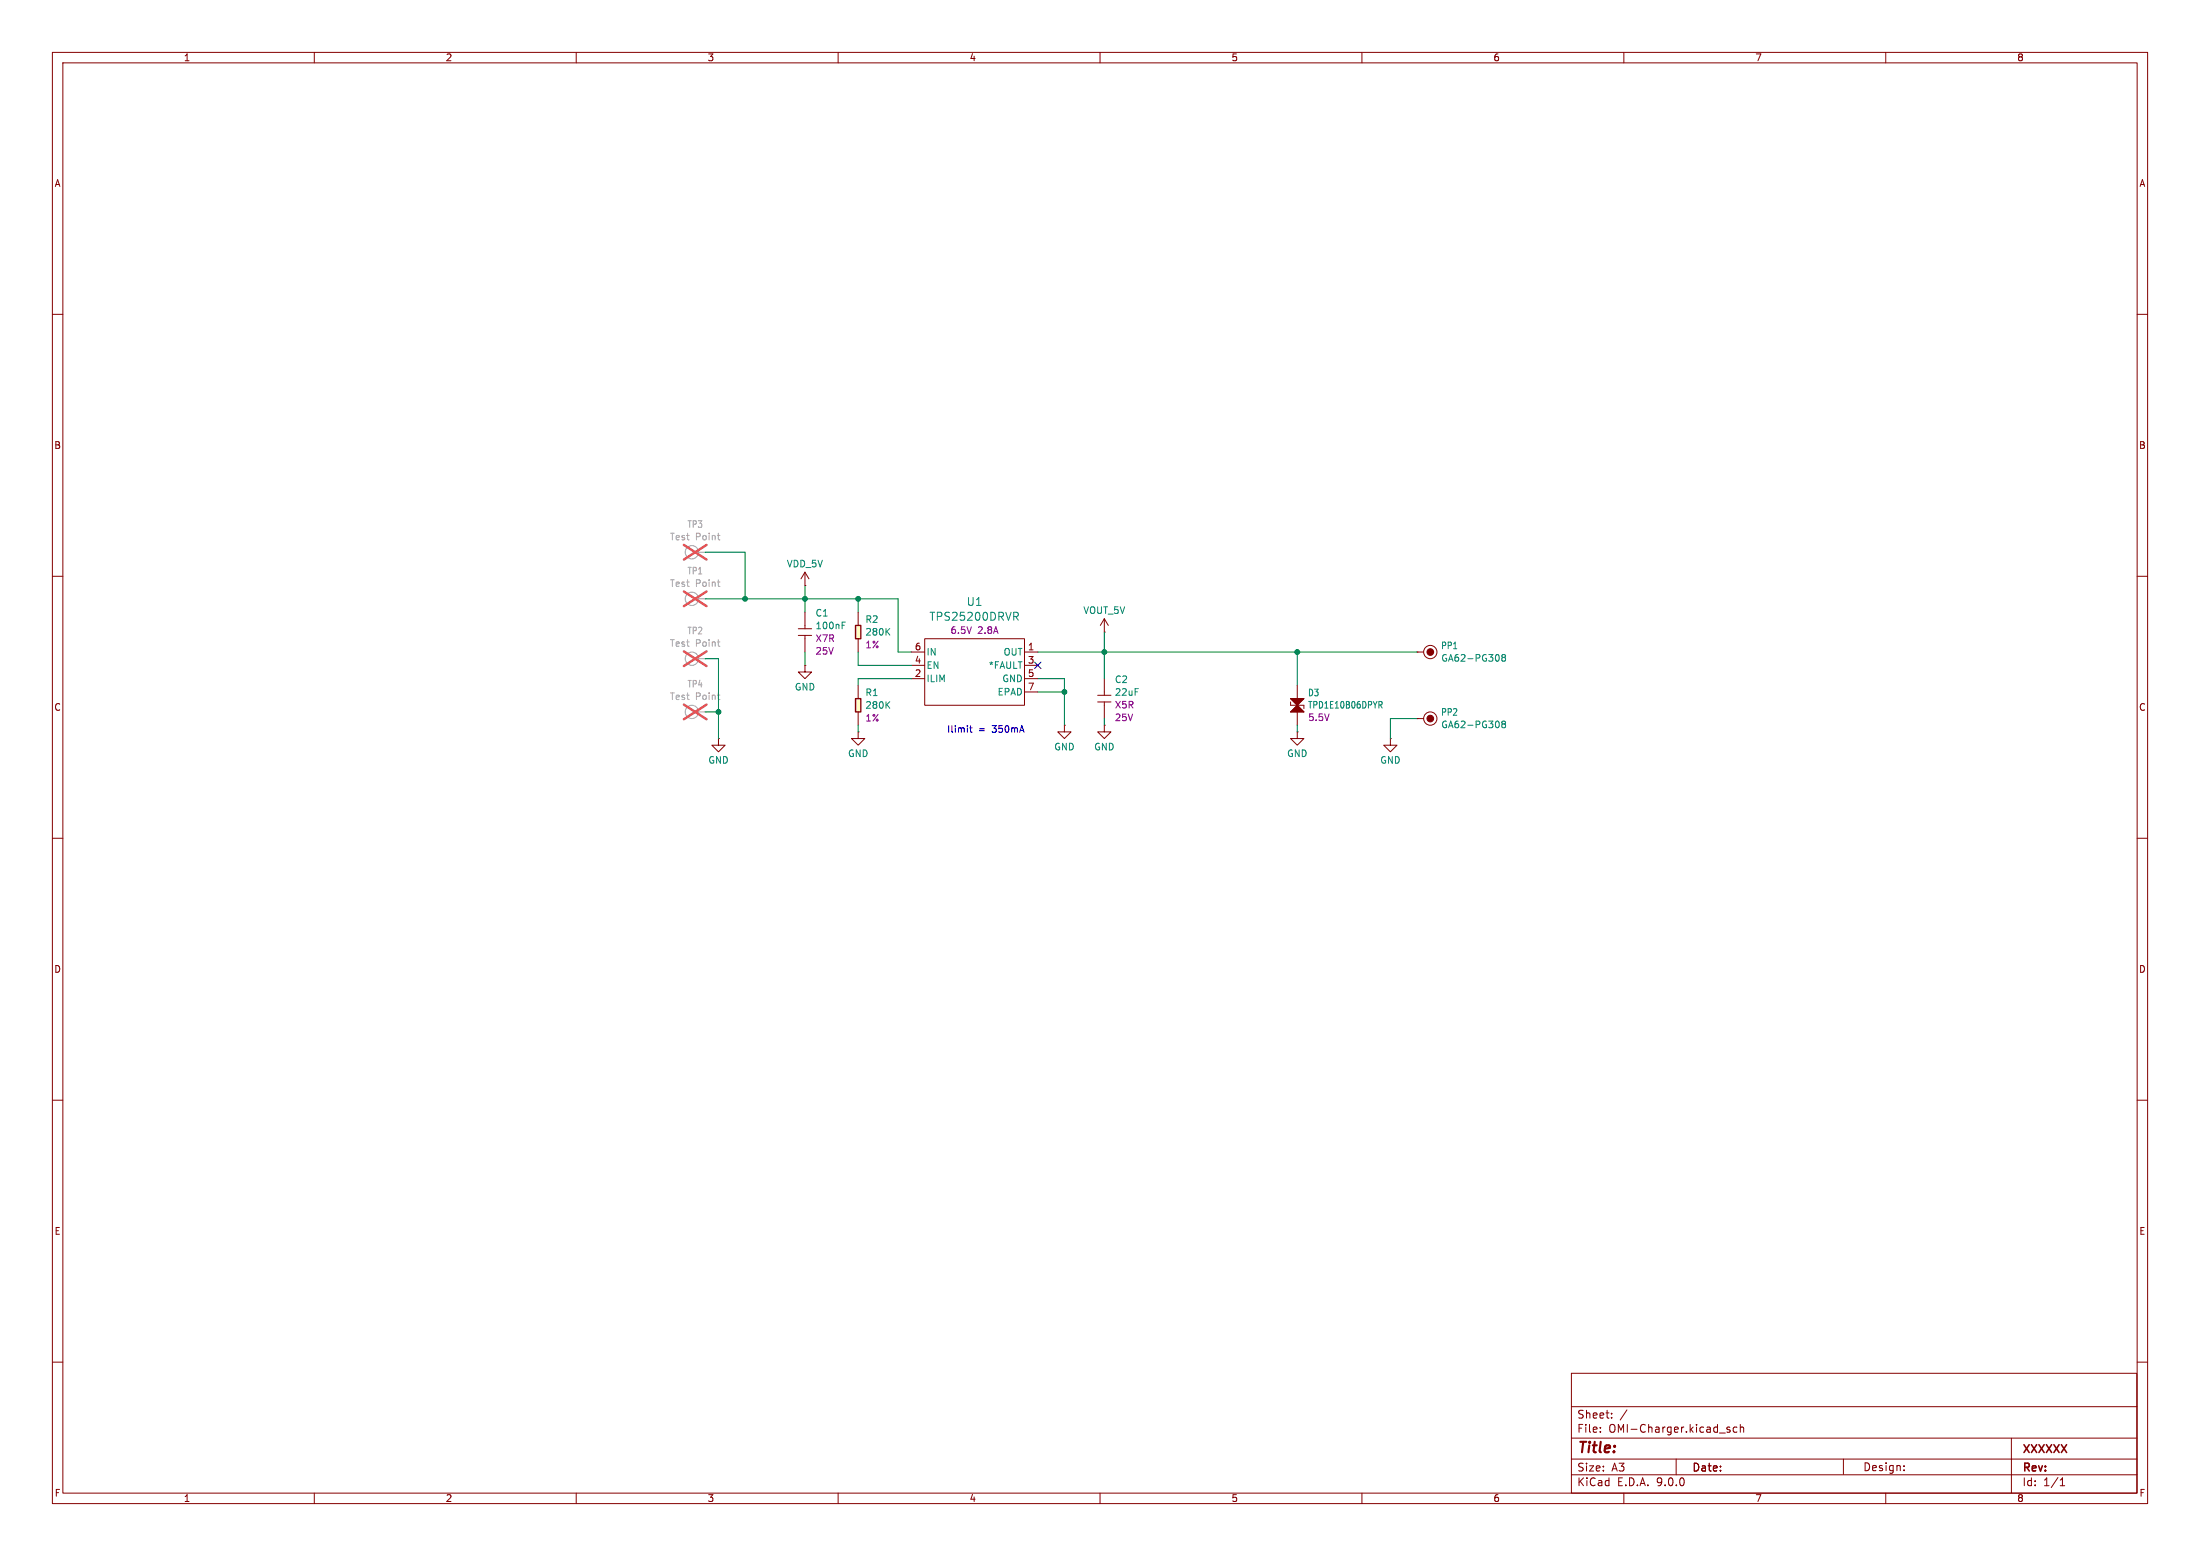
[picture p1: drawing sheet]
<svg xmlns="http://www.w3.org/2000/svg" width="420mm" height="297mm" viewBox="0 0 420 297" stroke-linecap="round" stroke-linejoin="round" font-family="sans-serif">
<g fill="none" stroke="#840000" stroke-width=".19">
<path d="M10 10h400v277h-400zM12 12h396v273h-396zM60 10v2M110 10v2M160 10v2M210 10v2M260 10v2M310 10v2M360 10v2M10 60h2M408 60h2M10 110h2"/>
<path d="M408 110h2M10 160h2M408 160h2M10 210h2M408 210h2M10 260h2M300 262.1h107.9v22.9h-107.9zM300 278.5h108M300 274.5h108M300 268.5h108M305.5 273.2v.2M305.5 272.5v.1"/>
<path d="M307.7 270.5v.2M307.7 269.8v.1M310.6 269.1l-1.3 1.9M320 278.5v3M329.7 272.7l.6 .4-.2 .3-.4-.1M330.2 272.5l-.3-.1-.2 .2M331.6 272.5l-.4-.1-.3 .3 .1 .6h.6M332.2 272.5l.2-.1 .4 .1 .1 .9M332.2 271.9v1.5M351.9 278.5v2.9M363.5 279.8v.1M384 274.5v4"/>
<path d="M384 278.5v6.5M408 260h2M60 285v2M110 285v2M160 285v2M210 285v2M260 285v2M300 281.5h108M310 285v2M360 285v2M363.5 280.6v.1M393.3 283.6h.9"/>
<path d="M393.3 282.5l.4-.4v1.5"/>
</g>
<path d="M163.3 119.4h1v2.5h-1z" fill="#ffffc2"/>
<path d="M163.3 119.4h1v2.5h-1z" fill="none" stroke="#840000" stroke-width=".25"/>
<path d="M163.8 116.8v2.6M163.8 139.7v1.3h1.3l-1.3 1.2-1.2-1.2h1.2M163.8 139.7h.1M163.8 121.9v2.6" fill="none" stroke="#840000" stroke-width=".19"/>
<path d="M169.9 120l-.8 .7M169.3 120.5l.6 .7" fill="none" stroke="#008484" stroke-width=".19"/>
<path d="M163.3 133.4h1v2.5h-1z" fill="#ffffc2"/>
<path d="M163.3 133.4h1v2.5h-1z" fill="none" stroke="#840000" stroke-width=".25"/>
<g fill="none" stroke="#840000" stroke-width=".19">
<path d="M153.7 111.8h.1M153.7 109.2v2.6M153.7 116.8v3.2M153.7 109.2l-.8 1.3M153.7 109.2l.7 1.3M210.8 118.1l-.7 1.3M210.8 118.1l.8 1.3M210.8 118.1v2.6M152.4 120h2.5M152.4 121.3h2.5M153.7 127v1.3h1.2l-1.2 1.2-1.3-1.2h1.3M153.7 127h.1"/>
<path d="M153.7 121.3v3.2M163.8 130.8v2.6M163.8 135.9v2.5M174 124.5h2.5M174 127h2.5M174 129.5h2.5M176.5 121.9h19.1v12.7h-19.1zM195.6 124.5h2.5M195.6 127h2.5M195.6 129.5h2.5M195.6 132.1h2.5M203.2 138.4v1.3h1.3l-1.3 1.3-1.3-1.3h1.3"/>
<path d="M203.2 138.4h.1M209.5 132.7h2.6M209.5 134h2.6M210.8 138.4v1.3h1.3l-1.3 1.3-1.3-1.3h1.3M210.8 138.4h.1M210.8 120.7h.1M210.8 129.5v3.2M210.8 134v3.2M246.4 133.4h2.5l-2.5 2.5h2.5zM246.4 134v.6h2.5v.7M247.6 139.7v1.3h1.3l-1.3 1.2-1.2-1.2h1.2M247.6 139.7h.1"/>
<path d="M247.6 130.8v2.6M247.6 135.9v2.5M270.5 124.5h.1M270.5 137.2h.1M270.5 124.5h1.3M270.5 137.2h1.3M137.2 141v1.2h1.2l-1.2 1.3-1.3-1.3h1.3M137.2 141h.1M265.4 141v1.2h1.3l-1.3 1.3-1.2-1.3h1.2M265.4 141h.1"/>
<circle cx="273.1" cy="137.2" r="1.27"/>
<circle cx="273.1" cy="124.5" r="1.27"/>
</g>
<g fill="none" stroke="#008484" stroke-width=".19">
<path d="M160.8 119.4h.4M160.8 118.7h.6M193.5 116.9h.6l.3 .3-.1 .4-.8 .1M193.9 117.7l.5 .7M169.3 134.5l.6 .7M169.9 133.9l-.8 .8M263.2 133.9h.5l.2 .2-.1 .4-.6 .1M263.5 134.6l.4 .6M286.1 125.2v.8M286.1 137.9v.8M286.9 125.5l-.2-.3 .2-.3h.3l.2 .3-.2 .3M286.9 125.5l-.2 .2 .1 .4 .1 .1 .4-.1 .1-.1v-.3l-.2-.2"/>
<path d="M286.9 138.2l-.2-.3 .2-.3h.3l.2 .3-.2 .3M286.9 138.2l-.2 .2 .1 .4 .1 .1 .4-.1 .1-.1v-.3l-.2-.2M286.9 125.5h.3M286.9 138.2h.3"/>
</g>
<g fill="none" stroke="#a1a1a1" stroke-width=".19">
<path d="M133.3 105.4h1.3M133.3 114.3h1.3M134.6 105.4h.1M134.6 114.3h.1M136.9 102.2h.5M136.9 111.1h.5M137.3 103.1h.1M137.3 111.9h.1M133.3 125.7h1.3M133.3 135.9h1.3M134.6 125.7h.1M134.6 135.9h.1"/>
<path d="M136.9 122.5h.5M136.9 132.7h.5M137.3 123.4h.1M137.3 133.5h.1"/>
<circle cx="132.1" cy="105.4" r="1.27"/>
<circle cx="132.1" cy="114.3" r="1.27"/>
<circle cx="132.1" cy="135.9" r="1.27"/>
<circle cx="132.1" cy="125.7" r="1.27"/>
</g>
<path d="M130.6 104l4.3 2.8M130.6 112.9l4.3 2.8M134.9 104l-4.3 2.8M134.9 112.9l-4.3 2.8M130.6 124.3l4.3 2.8M130.6 134.5l4.3 2.8M134.9 124.3l-4.3 2.8M134.9 134.5l-4.3 2.8" fill="none" stroke="#e65255" stroke-width=".46"/>
<g fill="#840000" stroke="#840000" stroke-width=".19">
<path d="M247.6 134.6l1.3 1.3h-2.5z"/>
<path d="M246.4 133.4h2.5l-1.3 1.2z"/>
<circle cx="273" cy="124.5" r=".63"/>
<circle cx="273" cy="137.2" r=".63"/>
</g>
<g fill="none" stroke="#008400" stroke-width=".19">
<path d="M134.6 114.3h36.8v10.2h2.6M134.6 105.4h7.6v8.9M153.7 111.8v5M163.8 114.3v2.5M134.6 125.7h2.6v15.3M134.6 135.9h2.6M153.7 124.5v2.5M163.8 124.5v2.5h10.2M163.8 138.4v1.3M174 129.5h-10.2v1.3M198.1 129.5h5.1v8.9M198.1 132.1h5.1"/>
<path d="M198.1 124.5h72.4M210.8 120.7v8.8M210.8 137.2v1.2M247.6 124.5v6.3M247.6 138.4v1.3M270.5 137.2h-5.1v3.8"/>
</g>
<path d="M197.5 126.4l1.2 1.2M198.7 126.4l-1.2 1.2" fill="none" stroke="#000084" stroke-width=".19"/>
<path d="M185.1 138.9h.5M185.3 138.5v1.1l.3 .2" fill="none" stroke="#0000c2" stroke-width=".19"/>
<g fill="#008400" stroke="#008400" stroke-width=".19">
<circle cx="163.8" cy="114.3" r=".46"/>
<circle cx="142.2" cy="114.3" r=".46"/>
<circle cx="137.2" cy="135.9" r=".46"/>
<circle cx="153.7" cy="114.3" r=".46"/>
<circle cx="247.6" cy="124.5" r=".46"/>
<circle cx="210.8" cy="124.5" r=".46"/>
<circle cx="203.2" cy="132.1" r=".46"/>
</g>
<text font-size="2.8" fill="#840000" x="301" y="277.9">Title:</text>
<g font-size="2.1" fill="#008484">
<text x="177.3" y="118.7">TPS25200DRVR</text>
<text x="184.5" y="115.9">U1</text>
</g>
<g font-size="2.1" fill="#840000">
<text x="301" y="273.7">File:</text>
<text x="301" y="271">Sheet:</text>
<text x="307.1" y="273.7">OMI-Charger.kicad_sch</text>
<text x="301" y="281.1">Size:</text>
<text x="307.6" y="281.1">A3</text>
<text x="323" y="281.1">Date:</text>
<text x="355.6" y="281">Design:</text>
<text x="386" y="277.8">XXXXXX</text>
<text x="386" y="281.3">Rev:</text>
<text x="301" y="283.9">KiCad</text>
<text x="308.7" y="283.9">E.D.A.</text>
<text x="316.3" y="283.9">9.0.0</text>
<text x="386" y="283.9">Id:</text>
<text x="390.1" y="283.9">1/1</text>
</g>
<g font-size="1.8" fill="#840000">
<text x="35" y="11.9">1</text>
<text x="85" y="11.9">2</text>
<text x="135" y="11.9">3</text>
<text x="185" y="11.9">4</text>
<text x="235" y="11.9">5</text>
<text x="285" y="11.9">6</text>
<text x="335" y="11.9">7</text>
<text x="385" y="11.9">8</text>
<text x="10.3" y="35.9">A</text>
<text x="408.3" y="35.9">A</text>
<text x="10.3" y="85.9">B</text>
<text x="408.2" y="85.9">B</text>
<text x="174.6" y="124.2">6</text>
<text x="196.1" y="124.2">1</text>
<text x="174.6" y="126.7">4</text>
<text x="174.6" y="129.3">2</text>
<text x="196.1" y="126.7">3</text>
<text x="196.1" y="129.3">5</text>
<text x="196.1" y="131.8">7</text>
<text x="10.3" y="135.9">C</text>
<text x="408.2" y="135.9">C</text>
<text x="10.3" y="185.9">D</text>
<text x="408.2" y="185.9">D</text>
<text x="10.3" y="235.9">E</text>
<text x="408.3" y="235.9">E</text>
<text x="10.3" y="285.9">F</text>
<text x="35" y="286.9">1</text>
<text x="85" y="286.9">2</text>
<text x="135" y="286.9">3</text>
<text x="185" y="286.9">4</text>
<text x="235" y="286.9">5</text>
<text x="285" y="286.9">6</text>
<text x="335" y="286.9">7</text>
<text x="385" y="286.9">8</text>
<text x="408.3" y="285.9">F</text>
</g>
<g font-size="1.8" fill="#a1a1a1">
<text x="131.1" y="101">TP3</text>
<text x="127.8" y="103.3">Test</text>
<text x="132.8" y="103.3">Point</text>
<text x="127.8" y="112.2">Test</text>
<text x="131.1" y="109.8">TP1</text>
<text x="132.8" y="112.2">Point</text>
<text x="127.8" y="123.7">Test</text>
<text x="131.1" y="121.3">TP2</text>
<text x="132.8" y="123.7">Point</text>
<text x="131.1" y="131.4">TP4</text>
<text x="127.8" y="133.8">Test</text>
<text x="132.8" y="133.8">Point</text>
</g>
<g font-size="1.8" fill="#008484">
<text x="150.1" y="108.5">VDD_5V</text>
<text x="155.6" y="117.9">C1</text>
<text x="165.1" y="119.1">R2</text>
<text x="206.7" y="117.4">VOUT_5V</text>
<text x="155.6" y="120.3">100nF</text>
<text x="165.1" y="121.5">280K</text>
<text x="176.8" y="125.3">IN</text>
<text x="191.5" y="125.3">OUT</text>
<text x="275" y="124.1">PP1</text>
<text x="151.6" y="132">GND</text>
<text x="176.8" y="127.9">EN</text>
<text x="176.8" y="130.4">ILIM</text>
<text x="188.7" y="127.9">*FAULT</text>
<text x="191.3" y="130.4">GND</text>
<text x="212.7" y="130.6">C2</text>
<text x="275" y="126.5">GA62-PG308</text>
<text x="165.1" y="133.1">R1</text>
<text x="165.1" y="135.5">280K</text>
<text x="190.3" y="132.9">EPAD</text>
<text x="212.7" y="133">22uF</text>
<text x="249.6" y="133.1">D3</text>
<text x="249.6" y="135.4">TPD1E10B06DPYR</text>
<text x="275" y="136.8">PP2</text>
<text x="201.2" y="143.4">GND</text>
<text x="208.8" y="143.4">GND</text>
<text x="275" y="139.2">GA62-PG308</text>
<text x="135.1" y="146">GND</text>
<text x="161.8" y="144.7">GND</text>
<text x="245.6" y="144.7">GND</text>
<text x="263.4" y="146">GND</text>
</g>
<g font-size="1.8" fill="#840084">
<text x="155.6" y="122.7">X7R</text>
<text x="155.6" y="125.2">25V</text>
<text x="165.1" y="123.9">1%</text>
<text x="181.4" y="121.2">6.5V</text>
<text x="186.6" y="121.2">2.8A</text>
<text x="165.1" y="137.9">1%</text>
<text x="212.7" y="135.4">X5R</text>
<text x="212.7" y="137.8">25V</text>
<text x="249.6" y="137.8">5.5V</text>
</g>
<g font-size="1.8" fill="#0000c2">
<text x="180.7" y="140.1">Ilimit</text>
<text x="186.8" y="140.1">=</text>
<text x="189.5" y="140.1">350mA</text>
</g>
</svg>
